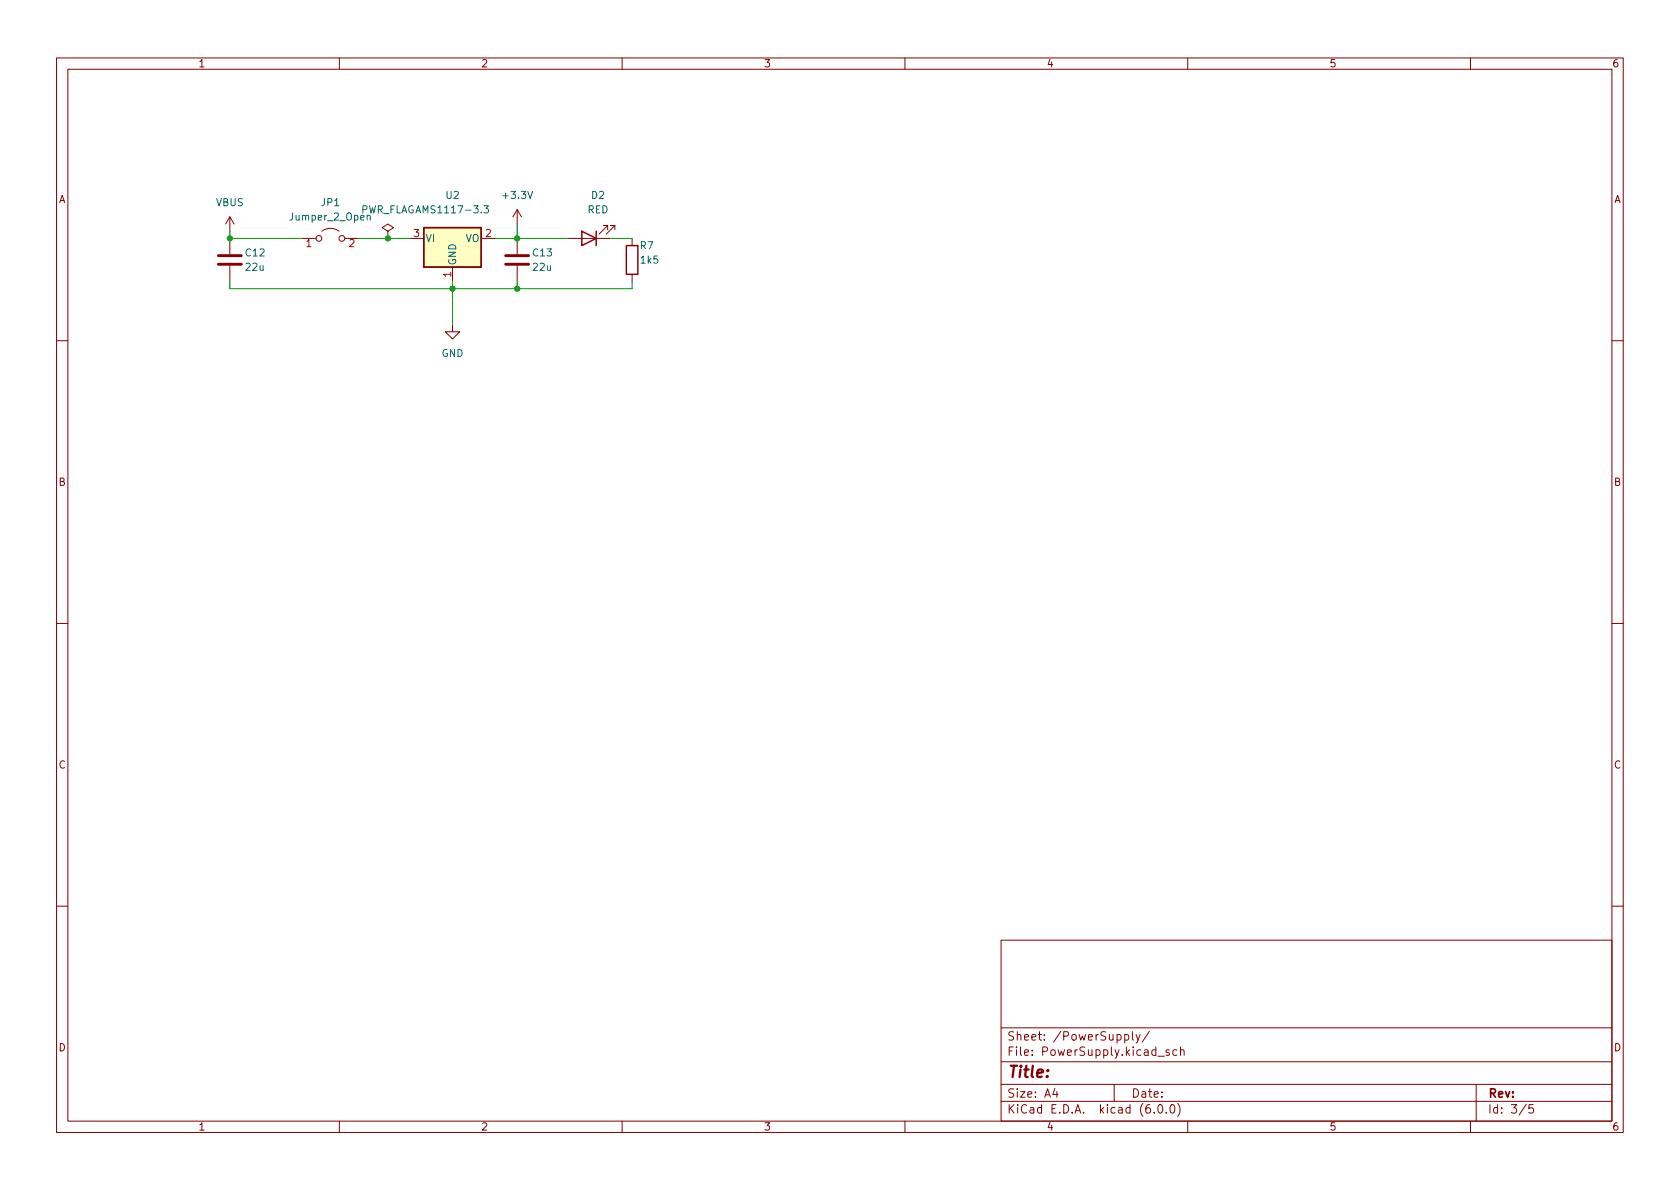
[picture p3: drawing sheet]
<svg xmlns="http://www.w3.org/2000/svg" width="297mm" height="210mm" viewBox="0 0 297 210" stroke-linecap="round" stroke-linejoin="round" font-family="sans-serif">
<g fill="none" stroke="#840000" stroke-width=".18">
<path d="M10 10.2h277v190.1h-277zM12 12.2h273v186.1h-273zM60 10.2v2M110 10.2v2M160 10.2v2M210 10.2v2M260 10.2v2M40.6 38.3v2.6M40.6 38.3l-.7 1.3M40.6 38.3l.8 1.3M91.4 37.1v2.5M91.4 37.1l-.7 1.2"/>
<path d="M91.4 37.1l.8 1.2M40.6 42.2v2.8M40.6 47v2.8M53.3 42.2h2.6M56.9 40.9a2.54 2.54 0 0 1 3 0M61 42.2h2.5M68.6 40.9l1-.6-1-.7-1 .7 1 .6v1.3M68.6 42.2h.1M72.4 42.2h2.5M80 57.4v1.3h1.3l-1.3 1.2-1.3-1.2h1.3M80 47.2v2.6M85.1 42.2h2.5"/>
<path d="M91.4 42.2v2.8M91.4 47v2.8M100.3 42.2h7.6M107.4 40.6v-.7h-.7h.7l-1.5 1.5M108.7 40.6v-.7h-.8h.8l-1.5 1.5M111.8 42.2v1.2M111.8 48.5v1.3M10 60.2h2M285 60.2h2M10 110.2h2M285 110.2h2M10 160.2h2"/>
<path d="M177 166.3h108v32h-108zM285 160.2h2M60 198.3v2M110 198.3v2M160 198.3v2M177 194.8h108M177 191.8h108M177 187.8h108M177 181.8h108M186.5 192.5l-.4 1h1M186.9 193v1M197 191.8v3"/>
<path d="M198.9 183l.4-.1 .3 .3v.4l-.2 .3h-.5M198.9 182.9v1.5M200.2 182.4v1.3l.2 .2M200.9 182.9l.3 1M201.6 182.9l-.5 1.4-.2 .1M203.2 182.4l-1.3 1.9M204.1 196.7v.1M204.7 186.8h1.2M204.9 195.4l.2-.1a.81 .81 0 0 1 .6 .7 .81 .81 0 0 1-.3 .8h-.2a.81 .81 0 0 1-.6-.6 .81 .81 0 0 1 .3-.8zM206.2 196.7v.1M206.7 185.7l-.3-.1-.3 .2 .1 .3 .5 .1v.4h-.6M207.1 195.4l.1-.1a.81 .81 0 0 1 .6 .7 .81 .81 0 0 1-.3 .8h-.1a.81 .81 0 0 1-.6-.6 .81 .81 0 0 1 .3-.8z"/>
<path d="M208.1 185.7l-.5-.1-.2 .3v.4l.1 .3h.6M208.2 195.1a1.72 1.72 0 0 1 0 2.3M208.7 185.8l.2-.2 .4 .1 .1 .9M208.7 185.1v1.5M210 198.3v2M260 198.3v2M261 191.8v6.5M269.9 195.3l-1.3 1.9M271.1 195.3h-.7l-.1 .7 .2-.1 .5 .1 .2 .2-.1 .5-.2 .1-.6-.1"/>
<circle cx="56.4" cy="42.2" r=".51"/>
<circle cx="60.5" cy="42.2" r=".51"/>
</g>
<path d="M74.9 40.3h10.2v6.9h-10.2z" fill="#ffffc2" stroke="#ffffc2" stroke-width=".18"/>
<path d="M74.9 40.3h10.2v6.9h-10.2zM102.9 40.9l2.5 1.3-2.5 1.2zM105.4 40.9v2.5M110.7 43.4h2.1v5.1h-2.1z" fill="none" stroke="#840000" stroke-width=".25"/>
<path d="M64.9 38.2l.2-.1h.3l.1 .8M85.6 36.4h.8l-.5 .5 .4 .1v.5l-.2 .2-.5-.2" fill="none" stroke="#006464" stroke-width=".18"/>
<path d="M38.6 46.7h4.1M38.6 45.2h4.1M89.4 46.7h4.1M89.4 45.2h4.1" fill="none" stroke="#840000" stroke-width=".51"/>
<path d="M91.4 39.6v2.6M40.6 40.9v1.3h12.7M40.6 49.8v1.2h71.2v-1.2M63.5 42.2h8.9M80 49.8v7.6M87.6 42.2h12.7M91.4 49.8v1.2M107.9 42.2h3.9" fill="none" stroke="#009600" stroke-width=".18"/>
<g fill="#009600" stroke="#009600" stroke-width=".18">
<circle cx="91.4" cy="42.2" r=".46"/>
<circle cx="91.4" cy="51" r=".46"/>
<circle cx="80" cy="51" r=".46"/>
<circle cx="68.6" cy="42.2" r=".46"/>
<circle cx="40.6" cy="42.2" r=".46"/>
</g>
<text font-size="2.8" fill="#840000" x="178" y="190.6">Title:</text>
<g font-size="2.1" fill="#840000">
<text x="178" y="184">Sheet: /PowerSupply/</text>
<text x="178" y="186.7">File: PowerSupply.kicad_sch</text>
<text x="178" y="196.9">KiCad E.D.A. kicad (6.0.0)</text>
<text x="178" y="194.1">Size: A4</text>
<text x="200" y="194.1">Date:</text>
<text x="263" y="194.1">Rev:</text>
<text x="263" y="196.9">Id: 3/5</text>
</g>
<g font-size="1.8" fill="#840000">
<text x="35" y="11.9">1</text>
<text x="85" y="11.9">2</text>
<text x="135" y="11.9">3</text>
<text x="185" y="11.9">4</text>
<text x="235" y="11.9">5</text>
<text x="285" y="11.9">6</text>
<text x="10.3" y="35.9">A</text>
<text x="285.3" y="35.9">A</text>
<text x="10.3" y="85.9">B</text>
<text x="285.3" y="85.9">B</text>
<text x="10.3" y="135.9">C</text>
<text x="285.3" y="135.9">C</text>
<text x="10.3" y="185.9">D</text>
<text x="285.3" y="185.9">D</text>
<text x="35" y="199.9">1</text>
<text x="85" y="199.9">2</text>
<text x="135" y="199.9">3</text>
<text x="185" y="199.9">4</text>
<text x="235" y="199.9">5</text>
<text x="285" y="199.9">6</text>
</g>
<g font-size="1.8" fill="#006464">
<text x="78.9" y="35.2">U2</text>
<text x="89.1" y="35.2">+3.3V</text>
<text x="104.6" y="35.2">D2</text>
<text x="38.2" y="36.4">VBUS</text>
<text x="51.5" y="39">Jumper_2_Open</text>
<text x="56.8" y="36.4">JP1</text>
<text x="63.6" y="37.7">PWR_FLAG AMS1117-3.3</text>
<text x="103.9" y="37.7">RED</text>
<text x="43.5" y="45.3">C12</text>
<text x="43.5" y="47.9">22u</text>
<text x="75.2" y="42.8">VI</text>
<text x="80.6" y="47" transform="rotate(-90 80.6 47)">GND</text>
<text x="82.3" y="42.8">VO</text>
<text x="94.3" y="45.3">C13</text>
<text x="94.3" y="47.9">22u</text>
<text x="113.2" y="44.1">R7</text>
<text x="113.4" y="46.6">1k5</text>
<text x="78" y="63.1">GND</text>
</g>
<g font-size="1.8" fill="#a90000">
<text x="73.2" y="41.9">3</text>
<text x="85.9" y="41.9">2</text>
<text x="54.1" y="43.7">1</text>
<text x="61.7" y="43.7">2</text>
<text x="79.8" y="49" transform="rotate(-90 79.8 49)">1</text>
</g>
</svg>
